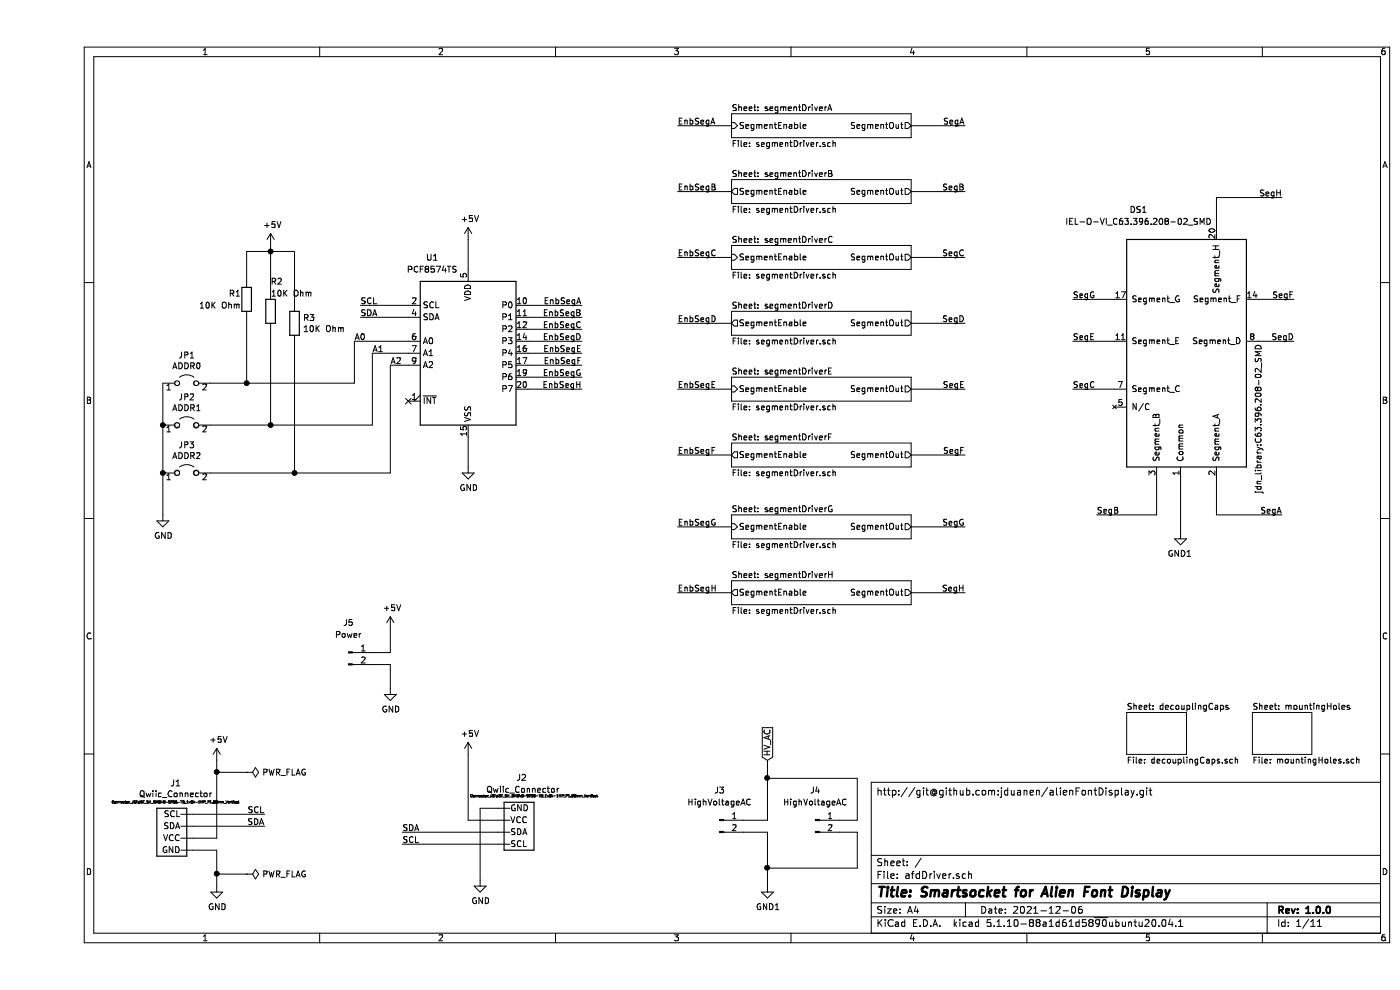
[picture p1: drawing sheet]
EESchema Schematic File Version 4
EELAYER 30 0
EELAYER END
$Descr A4 11693 8268
encoding utf-8
Sheet 1 11
Title "Smartsocket for Alien Font Display"
Date "2021-12-06"
Rev "1.0.0"
Comp ""
Comment1 ""
Comment2 ""
Comment3 ""
Comment4 "http://git@github.com:jduanen/alienFontDisplay.git"
$EndDescr
$Comp
L jdn_symbols:IEL-O-VI_C63.396.208-02 DS?
U 1 1
P 9750 3200
AR Path="/61A6019D/61B283DA" Ref="DS?"  Part="1" 
AR Path="/61B283DA" Ref="DS1"  Part="1" 
F 0 "DS1" H 9200 4650 50  0000 C CNN
F 1 "IEL-O-VI_C63.396.208-02_SMD" H 9200 4550 50  0000 C CNN
F 2 "jdn_library:C63.396.208-02_SMD" V 10200 2900 50  0000 C CNN
F 3 "" H 9900 4000 50  0001 C CNN
F 4 "0" H 9750 3200 50  0001 C CNN "Multiplier"
F 5 "0" H 9750 3200 50  0001 C CNN "Total"
	1    9750 3200
	1    0    0    -1  
$EndComp
Wire Wire Line
	9850 1900 9850 1650
Wire Wire Line
	9850 1650 10400 1650
Wire Wire Line
	9850 4300 9850 4000
Wire Wire Line
	9350 4000 9350 4300
Wire Wire Line
	10200 2850 10500 2850
Wire Wire Line
	9000 3250 8650 3250
Wire Wire Line
	10200 2500 10500 2500
Wire Wire Line
	9000 2500 8650 2500
Wire Wire Line
	9000 2850 8650 2850
Wire Wire Line
	9550 4000 9550 4450
$Comp
L power:GND1 #PWR010
U 1 1
P 9550 4450
AR Path="/61BF0D03" Ref="#PWR010"  Part="1" 
AR Path="/61A24FF0/61BF0D03" Ref="#PWR?"  Part="1" 
AR Path="/61A60284/61BF0D03" Ref="#PWR?"  Part="1" 
F 0 "#PWR010" H 9550 4200 50  0001 C CNN
F 1 "GND1" H 9555 4277 50  0000 C CNN
F 2 "" H 9550 4450 50  0001 C CNN
F 3 "" H 9550 4450 50  0001 C CNN
	1    9550 4450
	-1   0    0    -1  
$EndComp
$Sheet
S 5800 950  1500 200 
U 61A24FF0
F0 "segmentDriverA" 50
F1 "segmentDriver.sch" 50
F2 "SegmentEnable" I L 5800 1050 50 
F3 "SegmentOut" O R 7300 1050 50 
$EndSheet
$Sheet
S 5800 1500 1500 200 
U 61F6EF90
F0 "segmentDriverB" 50
F1 "segmentDriver.sch" 50
F2 "SegmentEnable" O L 5800 1600 50 
F3 "SegmentOut" O R 7300 1600 50 
$EndSheet
$Sheet
S 5800 2050 1500 200 
U 61FCCA00
F0 "segmentDriverC" 50
F1 "segmentDriver.sch" 50
F2 "SegmentEnable" I L 5800 2150 50 
F3 "SegmentOut" O R 7300 2150 50 
$EndSheet
$Sheet
S 5800 2600 1500 200 
U 61FCCA04
F0 "segmentDriverD" 50
F1 "segmentDriver.sch" 50
F2 "SegmentEnable" O L 5800 2700 50 
F3 "SegmentOut" O R 7300 2700 50 
$EndSheet
$Sheet
S 5800 3150 1500 200 
U 61FD10CA
F0 "segmentDriverE" 50
F1 "segmentDriver.sch" 50
F2 "SegmentEnable" I L 5800 3250 50 
F3 "SegmentOut" O R 7300 3250 50 
$EndSheet
$Sheet
S 5800 3700 1500 200 
U 61FD10CE
F0 "segmentDriverF" 50
F1 "segmentDriver.sch" 50
F2 "SegmentEnable" O L 5800 3800 50 
F3 "SegmentOut" O R 7300 3800 50 
$EndSheet
$Sheet
S 5800 4300 1500 200 
U 61FD5722
F0 "segmentDriverG" 50
F1 "segmentDriver.sch" 50
F2 "SegmentEnable" I L 5800 4400 50 
F3 "SegmentOut" O R 7300 4400 50 
$EndSheet
$Sheet
S 5800 4850 1500 200 
U 61FD5726
F0 "segmentDriverH" 50
F1 "segmentDriver.sch" 50
F2 "SegmentEnable" O L 5800 4950 50 
F3 "SegmentOut" O R 7300 4950 50 
$EndSheet
Wire Wire Line
	5350 1600 5800 1600
Wire Wire Line
	7300 1600 7750 1600
Wire Wire Line
	5350 2150 5800 2150
Wire Wire Line
	5350 2700 5800 2700
Wire Wire Line
	5350 4950 5800 4950
Wire Wire Line
	5350 4400 5800 4400
Wire Wire Line
	5350 3800 5800 3800
Wire Wire Line
	7300 2150 7750 2150
Wire Wire Line
	7300 2700 7750 2700
Wire Wire Line
	7300 3250 7750 3250
Wire Wire Line
	7300 4950 7750 4950
Wire Wire Line
	7300 4400 7750 4400
Wire Wire Line
	7300 3800 7750 3800
Wire Wire Line
	9850 4300 10400 4300
Wire Wire Line
	7300 1050 7750 1050
Wire Wire Line
	9350 4300 8850 4300
Wire Wire Line
	5350 3250 5800 3250
Wire Wire Line
	5350 1050 5800 1050
Text Label 5350 1050 0    50   ~ 0
EnbSegA
Text Label 5350 1600 0    50   ~ 0
EnbSegB
Text Label 5350 2150 0    50   ~ 0
EnbSegC
Text Label 5350 2700 0    50   ~ 0
EnbSegD
Text Label 5350 3250 0    50   ~ 0
EnbSegE
Text Label 5350 3800 0    50   ~ 0
EnbSegF
Text Label 5350 4400 0    50   ~ 0
EnbSegG
Text Label 5350 4950 0    50   ~ 0
EnbSegH
Text Label 7750 1600 2    50   ~ 0
SegB
Text Label 7750 1050 2    50   ~ 0
SegA
Text Label 10400 4300 2    50   ~ 0
SegA
Text Label 8850 4300 0    50   ~ 0
SegB
Text Label 7750 2150 2    50   ~ 0
SegC
Text Label 8650 3250 0    50   ~ 0
SegC
Text Label 7750 2700 2    50   ~ 0
SegD
Text Label 10500 2850 2    50   ~ 0
SegD
Text Label 7750 3250 2    50   ~ 0
SegE
Text Label 8650 2850 0    50   ~ 0
SegE
Text Label 7750 3800 2    50   ~ 0
SegF
Text Label 10500 2500 2    50   ~ 0
SegF
Text Label 7750 4400 2    50   ~ 0
SegG
Text Label 8650 2500 0    50   ~ 0
SegG
Text Label 7750 4950 2    50   ~ 0
SegH
Text Label 10400 1650 2    50   ~ 0
SegH
Wire Wire Line
	4100 2550 4550 2550
Text Label 4550 2550 2    50   ~ 0
EnbSegA
Wire Wire Line
	4100 2650 4550 2650
Text Label 4550 2650 2    50   ~ 0
EnbSegB
Wire Wire Line
	4100 2750 4550 2750
Text Label 4550 2750 2    50   ~ 0
EnbSegC
Wire Wire Line
	4100 2850 4550 2850
Text Label 4550 2850 2    50   ~ 0
EnbSegD
Wire Wire Line
	4100 2950 4550 2950
Text Label 4550 2950 2    50   ~ 0
EnbSegE
Wire Wire Line
	4100 3050 4550 3050
Text Label 4550 3050 2    50   ~ 0
EnbSegF
Wire Wire Line
	4100 3150 4550 3150
Text Label 4550 3150 2    50   ~ 0
EnbSegG
Wire Wire Line
	4100 3250 4550 3250
Text Label 4550 3250 2    50   ~ 0
EnbSegH
Wire Wire Line
	2700 2650 3100 2650
Wire Wire Line
	2700 2550 3100 2550
Text Label 2700 2550 0    50   ~ 0
SCL
Text Label 2700 2650 0    50   ~ 0
SDA
$Comp
L power:GND #PWR06
U 1 1
P 3600 3900
F 0 "#PWR06" H 3600 3650 50  0001 C CNN
F 1 "GND" H 3605 3727 50  0000 C CNN
F 2 "" H 3600 3900 50  0001 C CNN
F 3 "" H 3600 3900 50  0001 C CNN
	1    3600 3900
	1    0    0    -1  
$EndComp
Wire Wire Line
	3600 3650 3600 3900
Wire Wire Line
	3600 2250 3600 2000
$Comp
L Interface_Expansion:PCF8574TS U1
U 1 1
P 3600 2950
F 0 "U1" H 3300 3750 50  0000 C CNN
F 1 "PCF8574TS" H 3300 3650 50  0000 C CNN
F 2 "Package_SO:SSOP-20_4.4x6.5mm_P0.65mm" H 3600 2950 50  0001 C CNN
F 3 "http://www.nxp.com/documents/data_sheet/PCF8574_PCF8574A.pdf" H 3600 2950 50  0001 C CNN
F 4 "https://www.nxp.com/docs/en/data-sheet/PCF8574_PCF8574A.pdf" H 3600 2950 50  0001 C CNN "DK_Datasheet_Link"
F 5 "https://www.digikey.com/en/products/detail/nxp-usa-inc/PCF8574TS-3-118/735692" H 3600 2950 50  0001 C CNN "DK_Detail_Page"
F 6 "I2C I/O Expander" H 3600 2950 50  0001 C CNN "Description"
F 7 "568-1078-1-ND" H 3600 2950 50  0001 C CNN "Digi-Key_PN"
F 8 "10" H 3600 2950 50  0001 C CNN "Multiplier"
F 9 "$1.86" H 3600 2950 50  0001 C CNN "Price"
F 10 "10" H 3600 2950 50  0001 C CNN "Total"
	1    3600 2950
	1    0    0    -1  
$EndComp
$Comp
L Connector:Conn_01x02_Male J3
U 1 1
P 5700 6850
F 0 "J3" H 5700 7100 50  0000 C CNN
F 1 "HighVoltageAC" H 5700 7000 50  0000 C CNN
F 2 "Connector_PinSocket_2.54mm:PinSocket_1x02_P2.54mm_Vertical" H 5700 6850 50  0001 C CNN
F 3 "~" H 5700 6850 50  0001 C CNN
F 4 "0" H 5700 6850 50  0001 C CNN "Multiplier"
F 5 "0" H 5700 6850 50  0001 C CNN "Total"
	1    5700 6850
	1    0    0    -1  
$EndComp
$Comp
L power:GND1 #PWR09
U 1 1
P 6100 7400
AR Path="/626C64DA" Ref="#PWR09"  Part="1" 
AR Path="/61A24FF0/626C64DA" Ref="#PWR?"  Part="1" 
AR Path="/61A60284/626C64DA" Ref="#PWR?"  Part="1" 
AR Path="/61F6EF90/626C64DA" Ref="#PWR?"  Part="1" 
AR Path="/61FCCA00/626C64DA" Ref="#PWR?"  Part="1" 
AR Path="/61FCCA04/626C64DA" Ref="#PWR?"  Part="1" 
AR Path="/61FD10CA/626C64DA" Ref="#PWR?"  Part="1" 
AR Path="/61FD10CE/626C64DA" Ref="#PWR?"  Part="1" 
AR Path="/61FD5722/626C64DA" Ref="#PWR?"  Part="1" 
AR Path="/61FD5726/626C64DA" Ref="#PWR?"  Part="1" 
F 0 "#PWR09" H 6100 7150 50  0001 C CNN
F 1 "GND1" H 6105 7227 50  0000 C CNN
F 2 "" H 6100 7400 50  0001 C CNN
F 3 "" H 6100 7400 50  0001 C CNN
	1    6100 7400
	1    0    0    -1  
$EndComp
Wire Wire Line
	6100 6950 5900 6950
Wire Wire Line
	6100 6950 6100 7250
Text GLabel 6100 6350 1    50   Input ~ 0
HV_AC
Wire Wire Line
	5900 6850 6100 6850
Wire Wire Line
	6100 6350 6100 6500
$Comp
L power:GND #PWR03
U 1 1
P 1500 7400
F 0 "#PWR03" H 1500 7150 50  0001 C CNN
F 1 "GND" H 1505 7227 50  0000 C CNN
F 2 "" H 1500 7400 50  0001 C CNN
F 3 "" H 1500 7400 50  0001 C CNN
	1    1500 7400
	1    0    0    -1  
$EndComp
Wire Wire Line
	1500 7100 1500 7300
$Comp
L power:PWR_FLAG #FLG02
U 1 1
P 1750 7300
F 0 "#FLG02" H 1750 7375 50  0001 C CNN
F 1 "PWR_FLAG" V 1750 7428 50  0000 L CNN
F 2 "" H 1750 7300 50  0001 C CNN
F 3 "~" H 1750 7300 50  0001 C CNN
	1    1750 7300
	0    1    1    0   
$EndComp
Connection ~ 1500 7300
Wire Wire Line
	1500 7300 1500 7400
$Comp
L Connector:Conn_01x02_Male J4
U 1 1
P 6500 6850
F 0 "J4" H 6500 7100 50  0000 C CNN
F 1 "HighVoltageAC" H 6500 7000 50  0000 C CNN
F 2 "Connector_PinSocket_2.54mm:PinSocket_1x02_P2.54mm_Vertical" H 6500 6850 50  0001 C CNN
F 3 "~" H 6500 6850 50  0001 C CNN
F 4 "0" H 6500 6850 50  0001 C CNN "Multiplier"
F 5 "0" H 6500 6850 50  0001 C CNN "Total"
	1    6500 6850
	1    0    0    -1  
$EndComp
$Comp
L SparkFun_SchematicComponents:Qwiic_Connector J1
U 1 1
P 1100 6950
F 0 "J1" H 1157 7359 50  0000 C CNN
F 1 "Qwiic_Connector" H 1157 7268 50  0000 C CNN
F 2 "Connector_JST:JST_SH_BM04B-SRSS-TB_1x04-1MP_P1.00mm_Vertical" H 1157 7201 20  0000 C CNN
F 3 "" H 1050 6900 60  0001 C CNN
F 4 "10" H 1100 6950 50  0001 C CNN "Multiplier"
F 5 "20" H 1100 6950 50  0001 C CNN "Total"
	1    1100 6950
	1    0    0    -1  
$EndComp
$Comp
L SparkFun_SchematicComponents:Qwiic_Connector J2
U 1 1
P 4050 6900
F 0 "J2" H 4100 6500 50  0000 R CNN
F 1 "Qwiic_Connector" H 4350 6600 50  0000 R CNN
F 2 "Connector_JST:JST_SH_BM04B-SRSS-TB_1x04-1MP_P1.00mm_Vertical" H 3950 6650 20  0000 C CNN
F 3 "" H 4000 6850 60  0001 C CNN
F 4 "10" H 4050 6900 50  0001 C CNN "Multiplier"
F 5 "20" H 4050 6900 50  0001 C CNN "Total"
	1    4050 6900
	-1   0    0    1   
$EndComp
$Comp
L power:GND #PWR08
U 1 1
P 3700 7350
F 0 "#PWR08" H 3700 7100 50  0001 C CNN
F 1 "GND" H 3705 7177 50  0000 C CNN
F 2 "" H 3700 7350 50  0001 C CNN
F 3 "" H 3700 7350 50  0001 C CNN
	1    3700 7350
	1    0    0    -1  
$EndComp
Wire Wire Line
	3850 6750 3700 6750
Wire Wire Line
	3700 6750 3700 7350
$Comp
L power:PWR_FLAG #FLG01
U 1 1
P 1750 6450
F 0 "#FLG01" H 1750 6525 50  0001 C CNN
F 1 "PWR_FLAG" V 1750 6578 50  0000 L CNN
F 2 "" H 1750 6450 50  0001 C CNN
F 3 "~" H 1750 6450 50  0001 C CNN
	1    1750 6450
	0    1    1    0   
$EndComp
Wire Wire Line
	1300 7000 1500 7000
Wire Wire Line
	1500 7000 1500 6450
Wire Wire Line
	1750 6450 1500 6450
Connection ~ 1500 6450
Wire Wire Line
	1500 6450 1500 6350
Wire Wire Line
	1750 7300 1500 7300
Wire Wire Line
	3850 6850 3600 6850
Wire Wire Line
	3600 6850 3600 6300
Wire Wire Line
	3050 7050 3850 7050
Wire Wire Line
	3050 6950 3850 6950
Wire Wire Line
	1900 6900 1300 6900
Wire Wire Line
	1900 6800 1300 6800
Text Label 3050 7050 0    50   ~ 0
SCL
Text Label 3050 6950 0    50   ~ 0
SDA
Text Label 1900 6800 2    50   ~ 0
SCL
Text Label 1900 6900 2    50   ~ 0
SDA
$Comp
L power:GND #PWR01
U 1 1
P 1050 4300
F 0 "#PWR01" H 1050 4050 50  0001 C CNN
F 1 "GND" H 1055 4127 50  0000 C CNN
F 2 "" H 1050 4300 50  0001 C CNN
F 3 "" H 1050 4300 50  0001 C CNN
	1    1050 4300
	1    0    0    -1  
$EndComp
Wire Wire Line
	3100 2850 2650 2850
Wire Wire Line
	2800 2950 3100 2950
Wire Wire Line
	3100 3050 2950 3050
Wire Wire Line
	2950 3950 2150 3950
Wire Wire Line
	1300 7100 1500 7100
Wire Wire Line
	1050 3200 1050 3550
$Comp
L Jumper:Jumper_2_Open JP1
U 1 1
P 1250 3200
F 0 "JP1" H 1250 3435 50  0000 C CNN
F 1 "ADDR0" H 1250 3344 50  0000 C CNN
F 2 "Jumper:SolderJumper-2_P1.3mm_Open_TrianglePad1.0x1.5mm" H 1250 3200 50  0001 C CNN
F 3 "~" H 1250 3200 50  0001 C CNN
F 4 "0" H 1250 3200 50  0001 C CNN "Multiplier"
F 5 "0" H 1250 3200 50  0001 C CNN "Total"
	1    1250 3200
	1    0    0    -1  
$EndComp
$Comp
L Jumper:Jumper_2_Open JP2
U 1 1
P 1250 3550
F 0 "JP2" H 1250 3785 50  0000 C CNN
F 1 "ADDR1" H 1250 3694 50  0000 C CNN
F 2 "Jumper:SolderJumper-2_P1.3mm_Open_TrianglePad1.0x1.5mm" H 1250 3550 50  0001 C CNN
F 3 "~" H 1250 3550 50  0001 C CNN
F 4 "0" H 1250 3550 50  0001 C CNN "Multiplier"
F 5 "0" H 1250 3550 50  0001 C CNN "Total"
	1    1250 3550
	1    0    0    -1  
$EndComp
Connection ~ 1050 3550
Wire Wire Line
	1050 3550 1050 3950
$Comp
L Jumper:Jumper_2_Open JP3
U 1 1
P 1250 3950
F 0 "JP3" H 1250 4185 50  0000 C CNN
F 1 "ADDR2" H 1250 4094 50  0000 C CNN
F 2 "Jumper:SolderJumper-2_P1.3mm_Open_TrianglePad1.0x1.5mm" H 1250 3950 50  0001 C CNN
F 3 "~" H 1250 3950 50  0001 C CNN
F 4 "0" H 1250 3950 50  0001 C CNN "Multiplier"
F 5 "0" H 1250 3950 50  0001 C CNN "Total"
	1    1250 3950
	1    0    0    -1  
$EndComp
Connection ~ 1050 3950
Wire Wire Line
	1050 3950 1050 4300
Wire Wire Line
	2650 3200 2650 2850
NoConn ~ 3100 3350
$Comp
L Device:R R2
U 1 1
P 1950 2600
F 0 "R2" H 1950 2850 50  0000 L CNN
F 1 "10K Ohm" H 1950 2750 50  0000 L CNN
F 2 "Resistor_SMD:R_0805_2012Metric_Pad1.20x1.40mm_HandSolder" V 1880 2600 50  0001 C CNN
F 3 "~" H 1950 2600 50  0001 C CNN
F 4 "10" H 1950 2600 50  0001 C CNN "Multiplier"
F 5 "30" H 1950 2600 50  0001 C CNN "Total"
	1    1950 2600
	1    0    0    -1  
$EndComp
Text Label 2650 2850 0    50   ~ 0
A0
Text Label 2800 2950 0    50   ~ 0
A1
Text Label 2950 3050 0    50   ~ 0
A2
$Comp
L Device:R R3
U 1 1
P 2150 2700
F 0 "R3" H 2220 2746 50  0000 L CNN
F 1 "10K Ohm" H 2220 2655 50  0000 L CNN
F 2 "Resistor_SMD:R_0805_2012Metric_Pad1.20x1.40mm_HandSolder" V 2080 2700 50  0001 C CNN
F 3 "~" H 2150 2700 50  0001 C CNN
F 4 "10" H 2150 2700 50  0001 C CNN "Multiplier"
F 5 "30" H 2150 2700 50  0001 C CNN "Total"
	1    2150 2700
	1    0    0    -1  
$EndComp
$Comp
L Device:R R1
U 1 1
P 1750 2500
F 0 "R1" H 1600 2550 50  0000 L CNN
F 1 "10K Ohm" H 1350 2450 50  0000 L CNN
F 2 "Resistor_SMD:R_0805_2012Metric_Pad1.20x1.40mm_HandSolder" V 1680 2500 50  0001 C CNN
F 3 "~" H 1750 2500 50  0001 C CNN
F 4 "10" H 1750 2500 50  0001 C CNN "Multiplier"
F 5 "30" H 1750 2500 50  0001 C CNN "Total"
	1    1750 2500
	1    0    0    -1  
$EndComp
Wire Wire Line
	2150 2850 2150 3950
Wire Wire Line
	1950 2750 1950 3550
Wire Wire Line
	1750 2650 1750 3200
Wire Wire Line
	1950 2450 1950 2100
Wire Wire Line
	1750 2350 1750 2100
Wire Wire Line
	1750 2100 1950 2100
Connection ~ 1950 2100
Wire Wire Line
	1950 2100 1950 2050
Wire Wire Line
	1950 2100 2150 2100
Wire Wire Line
	2150 2100 2150 2550
Wire Wire Line
	2800 2950 2800 3550
Wire Wire Line
	2950 3050 2950 3950
Connection ~ 1750 3200
Wire Wire Line
	1750 3200 2650 3200
Connection ~ 1950 3550
Wire Wire Line
	1950 3550 2800 3550
Connection ~ 2150 3950
Wire Wire Line
	1450 3200 1750 3200
Wire Wire Line
	1450 3550 1950 3550
Wire Wire Line
	1450 3950 2150 3950
Wire Wire Line
	6700 6850 6850 6850
Wire Wire Line
	6850 6850 6850 6500
Wire Wire Line
	6850 6500 6100 6500
Connection ~ 6100 6500
Wire Wire Line
	6100 6500 6100 6850
Wire Wire Line
	6700 6950 6850 6950
Wire Wire Line
	6850 6950 6850 7250
Wire Wire Line
	6850 7250 6100 7250
Connection ~ 6100 7250
Wire Wire Line
	6100 7250 6100 7400
$Comp
L power:+5V #PWR02
U 1 1
P 1500 6350
F 0 "#PWR02" H 1500 6200 50  0001 C CNN
F 1 "+5V" H 1515 6523 50  0000 C CNN
F 2 "" H 1500 6350 50  0001 C CNN
F 3 "" H 1500 6350 50  0001 C CNN
	1    1500 6350
	1    0    0    -1  
$EndComp
$Comp
L power:+5V #PWR07
U 1 1
P 3600 6300
F 0 "#PWR07" H 3600 6150 50  0001 C CNN
F 1 "+5V" H 3615 6473 50  0000 C CNN
F 2 "" H 3600 6300 50  0001 C CNN
F 3 "" H 3600 6300 50  0001 C CNN
	1    3600 6300
	1    0    0    -1  
$EndComp
$Comp
L power:+5V #PWR04
U 1 1
P 1950 2050
F 0 "#PWR04" H 1950 1900 50  0001 C CNN
F 1 "+5V" H 1965 2223 50  0000 C CNN
F 2 "" H 1950 2050 50  0001 C CNN
F 3 "" H 1950 2050 50  0001 C CNN
	1    1950 2050
	1    0    0    -1  
$EndComp
$Comp
L power:+5V #PWR05
U 1 1
P 3600 2000
F 0 "#PWR05" H 3600 1850 50  0001 C CNN
F 1 "+5V" H 3615 2173 50  0000 C CNN
F 2 "" H 3600 2000 50  0001 C CNN
F 3 "" H 3600 2000 50  0001 C CNN
	1    3600 2000
	1    0    0    -1  
$EndComp
$Sheet
S 10150 5950 500  350 
U 61AF595E
F0 "mountingHoles" 50
F1 "mountingHoles.sch" 50
$EndSheet
$Sheet
S 9100 5950 500  350 
U 61B04F51
F0 "decouplingCaps" 50
F1 "decouplingCaps.sch" 50
$EndSheet
$Comp
L Connector:Conn_01x02_Male J5
U 1 1
P 2600 5450
F 0 "J5" H 2600 5700 50  0000 C CNN
F 1 "Power" H 2600 5600 50  0000 C CNN
F 2 "Connector_PinSocket_2.54mm:PinSocket_1x02_P2.54mm_Vertical" H 2600 5450 50  0001 C CNN
F 3 "~" H 2600 5450 50  0001 C CNN
F 4 "0" H 2600 5450 50  0001 C CNN "Multiplier"
F 5 "0" H 2600 5450 50  0001 C CNN "Total"
	1    2600 5450
	1    0    0    -1  
$EndComp
$Comp
L power:+5V #PWR021
U 1 1
P 2950 5250
F 0 "#PWR021" H 2950 5100 50  0001 C CNN
F 1 "+5V" H 2965 5423 50  0000 C CNN
F 2 "" H 2950 5250 50  0001 C CNN
F 3 "" H 2950 5250 50  0001 C CNN
	1    2950 5250
	1    0    0    -1  
$EndComp
$Comp
L power:GND #PWR022
U 1 1
P 2950 5750
F 0 "#PWR022" H 2950 5500 50  0001 C CNN
F 1 "GND" H 2955 5577 50  0000 C CNN
F 2 "" H 2950 5750 50  0001 C CNN
F 3 "" H 2950 5750 50  0001 C CNN
	1    2950 5750
	1    0    0    -1  
$EndComp
Wire Wire Line
	2800 5450 2950 5450
Wire Wire Line
	2950 5450 2950 5250
Wire Wire Line
	2800 5550 2950 5550
Wire Wire Line
	2950 5550 2950 5750
$EndSCHEMATC
